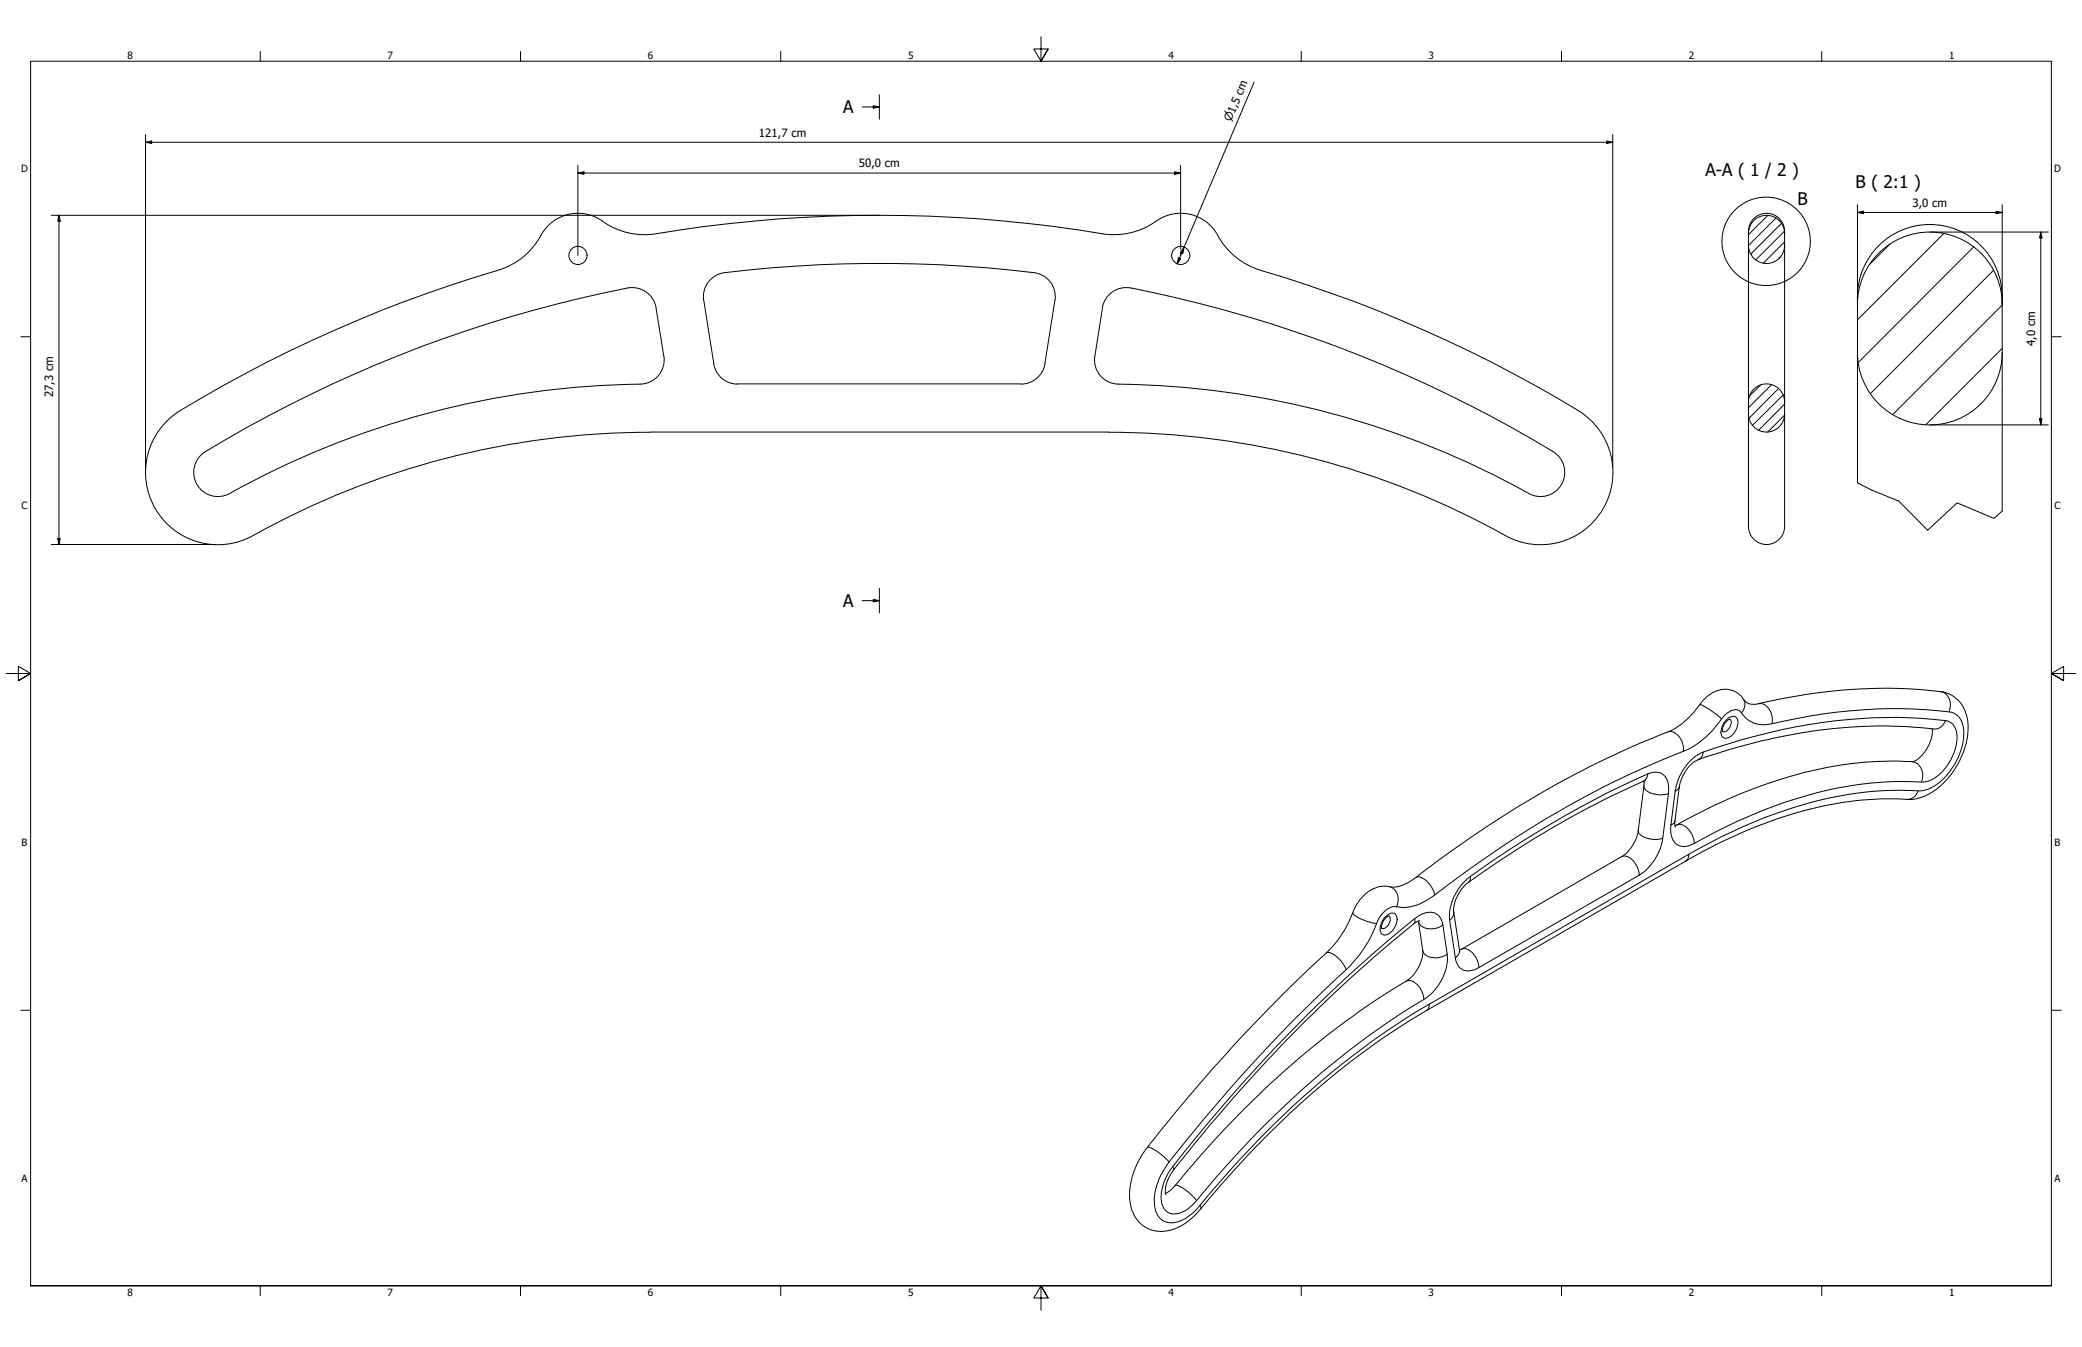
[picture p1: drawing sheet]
<svg xmlns="http://www.w3.org/2000/svg" width="864mm" height="559mm" viewBox="0 0 864 559" stroke-linecap="round" stroke-linejoin="round" font-family="sans-serif">
<!-- layer: Hatch (ISO) -->
<g fill="none" stroke="#000" stroke-width=".41">
<path d="M733.3 89.3l-8 8.1M736.7 90.4l-11.4 11.5M739 92.6l-12.8 12.8M740.2 95.9l-11.9 11.9M806.3 96.9l-35.8 35.8M738.5 106.6l-.6 .6M740.2 100.3l-8.8 8.8M783.9 101.3l-8.4 8.3M818.6 102.4l-47.8 48M826.9 112.1l-51.1 51.2M830.5 126.6l-45.4 45.4M730.2 159.8l-4.4 4.4"/>
<path d="M734.8 159.6l-9.5 9.6M830.5 144.5l-31.7 31.7M737.7 161.2l-12.2 12.3M739.6 163.8l-12.7 12.6M740.2 172.2l-7 7M740.2 167.6l-10.7 10.9"/>
</g>
<!-- layer: Visible (ANSI) -->
<g fill="none" stroke="#000" stroke-width=".41">
<path d="M249.9 91.8a30 30 0 0 0 22.4 5.2M249.9 91.7a17.6 17.6 0 0 0-26.3 7.3 30 30 0 0 1-17.1 13.1M479.5 91.8a30 30 0 0 1-22.4 5.2 563.3 563.3 0 0 0-184.7-.1M479.6 91.7a17.6 17.6 0 0 1 26.3 7.3 30 30 0 0 0 17.1 13.1M206.4 112.2a556.1 556.1 0 0 0-133.4 59.3 30 30 0 0 0-8 40.5 30 30 0 0 0 40 10.2 337.6 337.6 0 0 1 164.6-42.9M260.3 119.5a10 10 0 0 1 11.9 8.3M260.3 119.5a538.5 538.5 0 0 0-176.1 68.6 10 10 0 0 0-2.2 13.4 10 10 0 0 0 13.3 3.2 361.4 361.4 0 0 1 172.2-45.6 10 10 0 0 0 7.9-11.4M300.6 113.1a538.5 538.5 0 0 1 128.2 0M300.6 113.1a10 10 0 0 0-8.7 11.5l4.1 26.3a10 10 0 0 0 9.9 8.4M428.9 113.1a10 10 0 0 1 8.7 11.5l-4.1 26.3a10 10 0 0 1-10 8.4M523 112.2a556.1 556.1 0 0 1 133.4 59.3 30 30 0 0 1 8 40.5 30 30 0 0 1-40 10.2 337.6 337.6 0 0 0-164.6-42.9M272.1 127.8l3.2 19.9"/>
<path d="M457.2 127.8a10.1 10.1 0 0 1 11.9-8.3 538.3 538.3 0 0 1 175.1 67.9M457.3 127.8l-3.1 19.9M305.9 159.3h117.6M454.1 147.7a10 10 0 0 0 9.8 11.6M463.9 159.4a358.8 358.8 0 0 1 171.4 45.9 10 10 0 0 0 12.7-4.8 10 10 0 0 0-3.8-13.1M269.7 179.2h190.1M717.5 298.4a4.9 4.9 0 0 0-2.9 5.1M801.5 302.3a14.6 14.6 0 0 1-8.1 13.7 159.3 159.3 0 0 0-69.5 12.5 252.9 252.9 0 0 0-29.1 14.1M802 302.4a214 214 0 0 0-99.2 13.6 16.7 16.7 0 0 0-6.2 10.5l-1.9 14.6 .2 2.1M681.9 324v2.1l-2.4 18.4a16.2 16.2 0 0 1-6.8 10.8l-67.3 38.9M682.5 323.8a383.6 383.6 0 0 0-74.6 43.2 15.1 15.1 0 0 0-4.9 11.3l2.4 15.8M566.6 370.7a11.7 11.7 0 0 1 11.2-2.7h1.1a17.5 17.5 0 0 0 8.3-3.9 419.1 419.1 0 0 1 106.2-61.2 39.5 39.5 0 0 0 13.1-12.4 11.3 11.3 0 0 1 12.6-3.9 10.6 10.6 0 0 1 4.9 4.4 5.6 5.6 0 0 0 5.4 .9 209.7 209.7 0 0 1 77.5-4.6 14.6 14.6 0 0 1 9.4 16.4 33.4 33.4 0 0 1-17.8 26.5 17.1 17.1 0 0 1-10.1 1.3 151.4 151.4 0 0 0-68 14.9l-9 4.2-9.1 4.8-110.6 63.9a343.7 343.7 0 0 0-85.5 72.5l-2.7 3.2a72.4 72.4 0 0 1-9.6 10.8 16.7 16.7 0 0 1-18.1 3.7 15.5 15.5 0 0 1-7.2-15.8 34.1 34.1 0 0 1 7.3-17.7 677.7 677.7 0 0 1 76.7-83.1l2.4-3a55.6 55.6 0 0 0 7.1-13.6l1.9-3z"/>
<path d="M576.2 380a5.2 5.2 0 0 0-3.1 5.2M588.3 382.1l1.8 12.1a15.1 15.1 0 0 1-6.7 12.8 360.3 360.3 0 0 0-87.7 75l-8.3 9.8a9.7 9.7 0 0 1-4 3.2M588.9 382l-1.1 .4a610.5 610.5 0 0 0-102.1 104.5 10.8 10.8 0 0 0-2.1 8.7M605.4 394.1l.1 .7"/>
<circle cx="239.7" cy="106" r="3.8"/>
<circle cx="489.8" cy="106" r="3.8"/>
</g>
<!-- layer: Visible Narrow (ANSI) -->
<g fill="none" stroke="#000" stroke-width=".41">
<path d="M705 292.4a23.5 23.5 0 0 1 9.1 5.9M716.2 298.5a2.62 2.62 0 0 1 4.5-.1 6.6 6.6 0 0 1-5.1 7.8 2.7 2.7 0 0 1-1.5-3.9l1-2.4zM717.5 298.4a3.6 3.6 0 0 1-1.7 5l-1.2 .1M723.1 290.1a4.8 4.8 0 0 1-.7 5.6M729.4 291.9a5.6 5.6 0 0 1 5.7 5.7l-.1 2.6M804.9 286.9a5.6 5.6 0 0 1 3.8 7.5l-.2 .9M807 299a6.3 6.3 0 0 1 4.8 7.1 21.4 21.4 0 0 1-11.9 17.9 14.4 14.4 0 0 1-7 .3 160.6 160.6 0 0 0-71.5 16.1l-9.3 4.4-9.4 5.1a6.4 6.4 0 0 1-7.8-.1 8.9 8.9 0 0 1-1.8-7.6M807 299a216 216 0 0 0-89.3 9.4 53.1 53.1 0 0 0-13.1 4.5 21.9 21.9 0 0 0-9.7 15.3M807 299a5 5 0 0 1-5 3.4M691.9 303.6a4.9 4.9 0 0 1 5.6 3.6l.7 2.7v1.8M698.2 311.7a37.5 37.5 0 0 0 16.6-14.3 5.9 5.9 0 0 1 6.6-2.6l.6 .4a11.2 11.2 0 0 0 13 5 210 210 0 0 1 74.5-4.7 8.2 8.2 0 0 1 5.1 9 27.6 27.6 0 0 1-14.4 22.7l-1.2 .5a16.9 16.9 0 0 1-7.3 .2 153.2 153.2 0 0 0-64.2 13.1l-13.5 6.1-13.6 7.3M698.2 311.7a422.3 422.3 0 0 0-104.6 60.7 19.2 19.2 0 0 1-15.8 3.7 12 12 0 0 0-7.6 9 50.8 50.8 0 0 1-11.8 17.2 653.5 653.5 0 0 0-74.4 81.1 24 24 0 0 0-4.7 18.8 7 7 0 0 0 10.3 4.3l2.4-1.2 2.4-1.8a40.1 40.1 0 0 0 7.2-8.2 361.6 361.6 0 0 1 86.7-76.1l4.6-2.6"/>
<path d="M706.5 312l-.7 2-1.5 1.2M793.2 316a6.1 6.1 0 0 1 3.9 8.4M681.9 326.1a4.2 4.2 0 0 0 4 3.3l2.8 .4 3.4-.5M683.5 321.1a5.8 5.8 0 0 1 6.2 .1 5.8 5.8 0 0 1 2.4 5.7v2.4M683.5 321.1l-.6 1.9-1.2 1.1M683.5 321.1a411.6 411.6 0 0 0-73.6 42.5M692.1 329.3l-2.4 18.4M694.9 328.2l-1.8 14M696.6 326.5l-.7 1.1-1 .6M795.7 328.1a4.9 4.9 0 0 1-4.7 3.5M672.7 355.3a5.4 5.4 0 0 1 6 3.5l.7 1.7 .6 2.6M679.5 344.5a3.5 3.5 0 0 0 3.1 3.1 11 11 0 0 0 7.1 .1"/>
<path d="M689.7 347.7a21.8 21.8 0 0 1-9.7 15.4M694.8 340.5l-.7 1.2-1 .5M695.5 342.2a4.7 4.7 0 0 1 5.5 2.7l1.3 2.5 .4 2.5M700.4 354.4l-.1 1.5-1 1.3M700.4 354.4l-107.5 62.2M561.2 378.6a5.7 5.7 0 0 0 4.2 3l3.5 1.2 2.1 .3M576.2 380a3.7 3.7 0 0 1-2.7 5.2l-.4-.1M576.5 367.9a5.8 5.8 0 0 1 2.8 8.3M587.2 364.1a4.6 4.6 0 0 1 5.5 2.4l2 3.2 .4 1.6M603 378.3l-.3 1.8-1.4 1.6M609.9 363.6a21 21 0 0 0-8.6 18.1M609.9 363.6v1.1l-.7 1.3"/>
<path d="M680 363.1l-66.6 38.3M550.1 395.4a4.2 4.2 0 0 1 4.3 1.4 13.4 13.4 0 0 1 4 5.5M574.8 380.2a2.67 2.67 0 0 1 4.2-.6 6.5 6.5 0 0 1-4.8 8.3 2.82 2.82 0 0 1-1.5-4l1-2.4zM586.8 381.1l.1 1.1-.6 1.1M588.3 382.2a4.8 4.8 0 0 0 5.9 3.1l1.9-.3 2.4-1.2M590.1 394.2a4.5 4.5 0 0 0 4.9 3.1l2.8-.3 2.5-1.2M598.5 383.8a5.7 5.7 0 0 0-8.7-4.6l-1 .5a614.3 614.3 0 0 0-104.1 106.7 16.5 16.5 0 0 0-2.2 14.4 5.4 5.4 0 0 0 7.9 2l2-1.1 2.1-1.7a425.8 425.8 0 0 1 58.9-59.2 317.9 317.9 0 0 1 38.3-26.9 21 21 0 0 0 8.6-18.1M598.5 383.8l1.8 12M601.3 381.7l2.4 15.7M603.7 397.4a5.7 5.7 0 0 0 8.8 4.5l.9-.5M605.4 394.1l-.4 1.7-1.3 1.6M606.2 393.8a4.8 4.8 0 0 1 5.5 2.7l1.3 2.4 .4 2.5"/>
<path d="M583.4 407a4.8 4.8 0 0 1 5.5 2.6l1.2 2.6 .5 2.4M592.9 416.6l-.5 1.9-.7 .8M475.9 476a5.8 5.8 0 0 1 4 1.6l3.5 2.9 1.5 1.6M486.4 484l.4 1.3M487.4 491.8a7.6 7.6 0 0 1 5.5 2.7l3.4 3.6M497.7 500.1l.5 .9-.1 .5"/>
</g>
<!-- layer: Visible (ISO) -->
<g fill="none" stroke="#000" stroke-width=".41">
<path d="M725.3 96.8a7.5 7.5 0 0 1 7.4-7.5 7.5 7.5 0 0 1 7.5 7.5M725.3 96a7.5 7.5 0 0 1 7.4-7.5 7.5 7.5 0 0 1 7.5 7.5M725.3 96v70.8M740.2 96v70.8M725.3 101.8a7.5 7.5 0 0 0 7.4 7.5 7.5 7.5 0 0 0 7.5-7.5M770.5 123.1v77.2M770.5 123.1a30 30 0 0 1 30-30 30 30 0 0 1 30 30.1M770.5 126.3a30 30 0 0 1 30-30 30 30 0 0 1 30 30M830.5 123.1v88.9M770.5 146.3a30 30 0 0 0 30 30 30 30 0 0 0 30-30M725.3 166.8a7.5 7.5 0 0 1 7.4-7.5 7.5 7.5 0 0 1 7.5 7.5M725.3 171.7a7.5 7.5 0 0 0 7.4 7.5 7.5 7.5 0 0 0 7.5-7.5"/>
<path d="M725.3 166.8v48.8a9.1 9.1 0 0 0 2.5 8.5 7.5 7.5 0 0 0 8 1.1 7.5 7.5 0 0 0 4.4-6.8v-51.6"/>
</g>
<!-- layer: Break Line (ISO) -->
<path d="M770.5 200.3l6 3.1 11.1 4.5 12 12.1 12.2-11.4 15.3 6.5 3.4-3.1" fill="none" stroke="#000" stroke-width=".41"/>
<!-- layer: Section Line (ISO) -->
<path d="M364.7 39.3v10.1M357.6 44.4h7.1M362.2 43.9l2.5 .5-2.5 .5zM357.6 249.2h7.1M362.2 248.7l2.5 .5-2.5 .5zM364.7 244.1v10.2" fill="none" stroke="#000" stroke-width=".41"/>
<path d="M362.2 43.9l2.5 .5-2.5 .5zM362.2 248.7l2.5 .5-2.5 .5z" fill="#000"/>
<!-- layer: Detail Boundary (ISO) -->
<circle cx="732.6" cy="100.1" r="18.3" fill="none" stroke="#000" stroke-width=".41"/>
<!-- layer: Border (ANSI) -->
<g fill="none" stroke="#000" stroke-width=".41">
<path d="M431.8 15.2v10.2l-3-5.1h6l-3 5.1 3-5.1M107.9 21.3v4.1M215.9 21.3v4.1M323.8 21.3v4.1M539.8 21.3v4.1M647.7 21.3v4.1M755.6 21.3v4.1M8.6 139.7h4.1M850.9 139.7h4.1M2.5 279.4h10.2l-5.1-3v6l5.1-3-5.1 3M861.1 279.4h-10.2l5.1-3v6l-5.1-3 5.1 3M8.6 419.1h4.1"/>
<path d="M850.9 419.1h4.1M12.7 533.4v-508h838.2v508h-838.2h838.2M107.9 533.4v4.1M215.9 533.4v4.1M323.8 533.4v4.1M434.8 538.5l-3-5.1 3 5.1h-6l3-5.1v10.2M539.8 533.4v4.1M647.7 533.4v4.1M755.6 533.4v4.1"/>
</g>
<!-- layer: Dimension (ISO) -->
<g fill="none" stroke="#000" stroke-width=".41">
<path d="M520.2 34.1l-31.9 75.4M60.4 59l2.5-.5v1zM60.4 59h608.6M60.4 55.9v139.2M666.5 58.5l2.5 .5-2.5 .5zM669 55.9v138M239.7 71.8l2.5-.5v1zM239.7 71.8h250M239.7 68.6v37.4M487.3 71.3l2.4 .5-2.4 .5zM489.7 68.6v34.9M21.3 89.3h343.4"/>
<path d="M24.5 89.3l.5 2.5h-1zM24.5 89.3v136.6M770.5 88.1l2.5-.5v1zM770.5 88.1h60M770.5 84.9v41.3M800.5 96.3h49.1M828 87.6l2.5 .5-2.5 .5zM830.5 84.9v41.3M846.5 96.3l.5 2.4h-1zM846.5 96.3v80M488.8 106.9l.9 .5-1.4 2.1zM489.7 104.6v1.4"/>
<path d="M491.2 102.5l-.6 2.6-.9-.5zM800.5 176.3h49.1M846 173.7h1l-.5 2.6zM21.3 225.9h68.2M24 223.4h1l-.5 2.5z"/>
</g>
<path d="M60.4 59l2.5-.5v1zM666.5 58.5l2.5 .5-2.5 .5zM239.7 71.8l2.5-.5v1zM487.3 71.3l2.4 .5-2.4 .5zM24.5 89.3l.5 2.5h-1zM770.5 88.1l2.5-.5v1zM828 87.6l2.5 .5-2.5 .5zM846.5 96.3l.5 2.4h-1zM488.8 106.9l.9 .5-1.4 2.1zM491.2 102.5l-.6 2.6-.9-.5zM846 173.7h1l-.5 2.6zM24 223.4h1l-.5 2.5z" fill="#000"/>
<g font-size="7.2">
<text x="349.7" y="47">A</text>
<text x="707.4" y="73.2">A-A ( 1 / 2 )</text>
<text x="769.7" y="77.8">B ( 2:1 )</text>
<text x="745.7" y="85.2">B</text>
<text x="349.7" y="251.8">A</text>
</g>
<g font-size="4.7">
<text x="314.8" y="56.6">121,7 cm</text>
<text x="356.2" y="69.3">50,0 cm</text>
<text x="793.2" y="85.7">3,0 cm</text>
<text x="844.1" y="143.5" transform="rotate(-90 844.1 143.5)">4,0 cm</text>
<text x="22" y="164.8" transform="rotate(-90 22 164.8)">27,3 cm</text>
</g>
<text font-size="4.6" x="510.5" y="50.8" transform="rotate(-67 510.5 50.8)">⌀1,5 cm</text>
<g font-size="4.1">
<text x="52.8" y="24.4">8</text>
<text x="160.8" y="24.4">7</text>
<text x="268.7" y="24.4">6</text>
<text x="376.7" y="24.4">5</text>
<text x="484.6" y="24.4">4</text>
<text x="592.6" y="24.4">3</text>
<text x="700.5" y="24.4">2</text>
<text x="808.5" y="24.4">1</text>
<text x="8.7" y="71.4">D</text>
<text x="852" y="71.4">D</text>
<text x="8.9" y="211.1">C</text>
<text x="852.2" y="211.1">C</text>
<text x="8.9" y="350.8">B</text>
<text x="852.2" y="350.8">B</text>
<text x="8.9" y="490.5">A</text>
<text x="852.2" y="490.5">A</text>
<text x="52.8" y="537.5">8</text>
<text x="160.8" y="537.5">7</text>
<text x="268.7" y="537.5">6</text>
<text x="376.7" y="537.5">5</text>
<text x="484.6" y="537.5">4</text>
<text x="592.6" y="537.5">3</text>
<text x="700.5" y="537.5">2</text>
<text x="808.5" y="537.5">1</text>
</g>
</svg>
